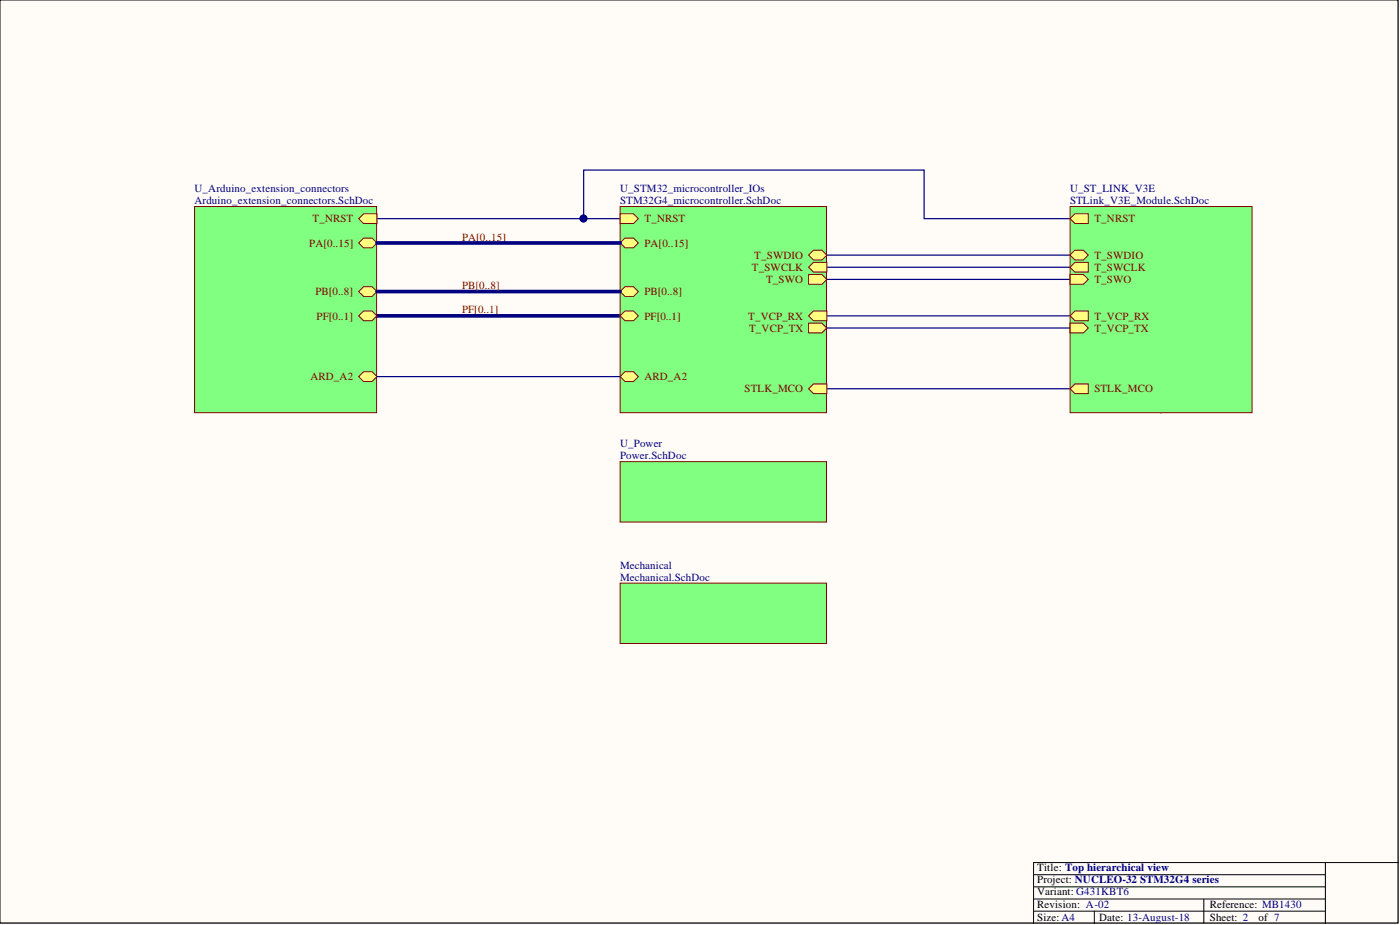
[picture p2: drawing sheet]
<svg xmlns="http://www.w3.org/2000/svg" width="292mm" height="193mm" viewBox="0 0 292 193" stroke-linecap="round" stroke-linejoin="round" font-family="sans-serif">
<path d="M0 0h291.7v192.5h-291.7z" fill="#fffcf8" stroke="#000" stroke-width=".21"/>
<path d="M276.5 179.9v12.7M291.8 179.9h-76.2v12.7M215.6 182.5h60.9M215.6 185h60.9M215.6 190.1h60.9M215.6 187.5h60.9M228.3 190.1v2.5M251.2 187.5v5.1" fill="none" stroke="#000" stroke-width=".21"/>
<path d="M78.6 45.6h50.8M121.8 45.6v-10.1h71v10.1h30.5M172.5 53.2h50.8M172.5 55.8h50.8M172.5 58.3h50.8M172.5 65.9h50.8M172.5 68.4h50.8M172.5 81.1h50.8" fill="none" stroke="#000080" stroke-width=".25"/>
<path d="M78.6 65.9h50.8" fill="none" stroke="#000080" stroke-width=".76"/>
<circle cx="121.7" cy="45.6" r=".72" fill="#000080" stroke="#000080" stroke-width=".21"/>
<path d="M40.6 43.1h38v43h-38z" fill="#80ff80" stroke="#800000" stroke-width=".21"/>
<path d="M74.8 50.7l1.1-1h1.7l1 1-1 1h-1.7z" fill-rule="evenodd" fill="#ffff80"/>
<path d="M74.8 50.7l1.1-1h1.7l1 1-1 1h-1.7z" fill="none" stroke="#800000" stroke-width=".21"/>
<path d="M74.8 65.9l1.1-1h1.7l1 1-1 1h-1.7z" fill-rule="evenodd" fill="#ffff80"/>
<path d="M74.8 65.9l1.1-1h1.7l1 1-1 1h-1.7z" fill="none" stroke="#800000" stroke-width=".21"/>
<path d="M74.8 45.6l1.1-1h2.7v2h-2.7z" fill-rule="evenodd" fill="#ffff80"/>
<path d="M74.8 45.6l1.1-1h2.7v2h-2.7z" fill="none" stroke="#800000" stroke-width=".21"/>
<path d="M74.8 60.8l1.1-1h1.7l1 1-1 1h-1.7z" fill-rule="evenodd" fill="#ffff80"/>
<path d="M74.8 60.8l1.1-1h1.7l1 1-1 1h-1.7z" fill="none" stroke="#800000" stroke-width=".21"/>
<path d="M74.8 78.6l1.1-1h1.7l1 1-1 1h-1.7z" fill-rule="evenodd" fill="#ffff80"/>
<path d="M74.8 78.6l1.1-1h1.7l1 1-1 1h-1.7z" fill="none" stroke="#800000" stroke-width=".21"/>
<g fill="#80ff80" stroke="#800000" stroke-width=".21">
<path d="M129.4 96.3h43v12.6h-43z"/>
<path d="M129.4 43.1h43v43h-43z"/>
</g>
<path d="M129.4 50.7l1-1h1.8l1 1-1 1h-1.8z" fill-rule="evenodd" fill="#ffff80"/>
<path d="M129.4 50.7l1-1h1.8l1 1-1 1h-1.8z" fill="none" stroke="#800000" stroke-width=".21"/>
<path d="M129.4 65.9l1-1h1.8l1 1-1 1h-1.8z" fill-rule="evenodd" fill="#ffff80"/>
<path d="M129.4 65.9l1-1h1.8l1 1-1 1h-1.8z" fill="none" stroke="#800000" stroke-width=".21"/>
<path d="M168.7 81.1l1-1h2.8v2h-2.8z" fill-rule="evenodd" fill="#ffff80"/>
<path d="M168.7 81.1l1-1h2.8v2h-2.8z" fill="none" stroke="#800000" stroke-width=".21"/>
<path d="M129.4 44.6h2.8l1 1-1 1h-2.8z" fill-rule="evenodd" fill="#ffff80"/>
<path d="M129.4 44.6h2.8l1 1-1 1h-2.8z" fill="none" stroke="#800000" stroke-width=".21"/>
<path d="M168.7 67.4h2.8l1 1-1 1h-2.8z" fill-rule="evenodd" fill="#ffff80"/>
<path d="M168.7 67.4h2.8l1 1-1 1h-2.8z" fill="none" stroke="#800000" stroke-width=".21"/>
<path d="M168.7 65.9l1-1h2.8v2h-2.8z" fill-rule="evenodd" fill="#ffff80"/>
<path d="M168.7 65.9l1-1h2.8v2h-2.8z" fill="none" stroke="#800000" stroke-width=".21"/>
<path d="M168.7 55.8l1-1.1h2.8v2.1h-2.8z" fill-rule="evenodd" fill="#ffff80"/>
<path d="M168.7 55.8l1-1.1h2.8v2.1h-2.8z" fill="none" stroke="#800000" stroke-width=".21"/>
<path d="M168.7 57.3h2.8l1 1-1 1h-2.8z" fill-rule="evenodd" fill="#ffff80"/>
<path d="M168.7 57.3h2.8l1 1-1 1h-2.8z" fill="none" stroke="#800000" stroke-width=".21"/>
<path d="M168.7 53.2l1-1h1.8l1 1-1 1h-1.8z" fill-rule="evenodd" fill="#ffff80"/>
<path d="M168.7 53.2l1-1h1.8l1 1-1 1h-1.8z" fill="none" stroke="#800000" stroke-width=".21"/>
<path d="M129.4 60.8l1-1h1.8l1 1-1 1h-1.8z" fill-rule="evenodd" fill="#ffff80"/>
<path d="M129.4 60.8l1-1h1.8l1 1-1 1h-1.8z" fill="none" stroke="#800000" stroke-width=".21"/>
<path d="M129.4 78.6l1-1h1.8l1 1-1 1h-1.8z" fill-rule="evenodd" fill="#ffff80"/>
<path d="M129.4 78.6l1-1h1.8l1 1-1 1h-1.8z" fill="none" stroke="#800000" stroke-width=".21"/>
<path d="M78.6 50.7h50.8" fill="none" stroke="#000080" stroke-width=".76"/>
<path d="M223.3 43.1h37.9v43h-37.9z" fill="#80ff80" stroke="#800000" stroke-width=".21"/>
<path d="M223.3 55.8l1-1.1h2.8v2.1h-2.8z" fill-rule="evenodd" fill="#ffff80"/>
<path d="M223.3 55.8l1-1.1h2.8v2.1h-2.8z" fill="none" stroke="#800000" stroke-width=".21"/>
<path d="M223.3 57.3h2.7l1.1 1-1.1 1h-2.7z" fill-rule="evenodd" fill="#ffff80"/>
<path d="M223.3 57.3h2.7l1.1 1-1.1 1h-2.7z" fill="none" stroke="#800000" stroke-width=".21"/>
<path d="M223.3 45.6l1-1h2.8v2h-2.8z" fill-rule="evenodd" fill="#ffff80"/>
<path d="M223.3 45.6l1-1h2.8v2h-2.8z" fill="none" stroke="#800000" stroke-width=".21"/>
<path d="M223.3 81.1l1-1h2.8v2h-2.8z" fill-rule="evenodd" fill="#ffff80"/>
<path d="M223.3 81.1l1-1h2.8v2h-2.8z" fill="none" stroke="#800000" stroke-width=".21"/>
<path d="M223.3 53.2l1-1h1.7l1.1 1-1.1 1h-1.7z" fill-rule="evenodd" fill="#ffff80"/>
<path d="M223.3 53.2l1-1h1.7l1.1 1-1.1 1h-1.7z" fill="none" stroke="#800000" stroke-width=".21"/>
<path d="M223.3 67.4h2.7l1.1 1-1.1 1h-2.7z" fill-rule="evenodd" fill="#ffff80"/>
<path d="M223.3 67.4h2.7l1.1 1-1.1 1h-2.7z" fill="none" stroke="#800000" stroke-width=".21"/>
<path d="M223.3 65.9l1-1h2.8v2h-2.8z" fill-rule="evenodd" fill="#ffff80"/>
<path d="M223.3 65.9l1-1h2.8v2h-2.8z" fill="none" stroke="#800000" stroke-width=".21"/>
<path d="M129.4 121.7h43v12.5h-43z" fill="#80ff80" stroke="#800000" stroke-width=".21"/>
<path d="M78.6 60.8h50.8" fill="none" stroke="#000080" stroke-width=".76"/>
<path d="M78.6 78.6h50.8" fill="none" stroke="#000080" stroke-width=".25"/>
<g font-size="2.3" fill="#000080">
<text x="40.6" y="40">U_Arduino_extension_connectors</text>
<text x="129.4" y="40">U_STM32_microcontroller_IOs</text>
<text x="223.3" y="40">U_ST_LINK_V3E</text>
<text x="40.6" y="42.6">Arduino_extension_connectors.SchDoc</text>
<text x="129.4" y="42.6">STM32G4_microcontroller.SchDoc</text>
<text x="223.3" y="42.6">STLink_V3E_Module.SchDoc</text>
<text x="129.4" y="93.3">U_Power</text>
<text x="129.4" y="95.8">Power.SchDoc</text>
<text x="129.4" y="118.6">Mechanical</text>
<text x="129.4" y="121.1">Mechanical.SchDoc</text>
</g>
<g font-size="2.3" fill="#800000">
<text x="65.2" y="46.4">T_NRST</text>
<text x="134.5" y="46.4">T_NRST</text>
<text x="228.3" y="46.4">T_NRST</text>
<text x="64.5" y="51.4">PA[0..15]</text>
<text x="96.4" y="50.2">PA[0..15]</text>
<text x="134.5" y="51.4">PA[0..15]</text>
<text x="157.4" y="54">T_SWDIO</text>
<text x="228.3" y="54">T_SWDIO</text>
<text x="156.9" y="56.5">T_SWCLK</text>
<text x="159.8" y="59">T_SWO</text>
<text x="228.3" y="56.5">T_SWCLK</text>
<text x="228.3" y="59">T_SWO</text>
<text x="65.8" y="61.6">PB[0..8]</text>
<text x="96.4" y="65.4">PF[0..1]</text>
<text x="96.4" y="60.3">PB[0..8]</text>
<text x="134.5" y="61.6">PB[0..8]</text>
<text x="66" y="66.7">PF[0..1]</text>
<text x="134.5" y="66.7">PF[0..1]</text>
<text x="156.1" y="66.7">T_VCP_RX</text>
<text x="156.3" y="69.2">T_VCP_TX</text>
<text x="228.3" y="69.2">T_VCP_TX</text>
<text x="228.3" y="66.7">T_VCP_RX</text>
<text x="64.8" y="79.3">ARD_A2</text>
<text x="134.5" y="79.3">ARD_A2</text>
<text x="155.3" y="81.9">STLK_MCO</text>
<text x="228.3" y="81.9">STLK_MCO</text>
</g>
<text font-size="2.3" fill="#ee0e22" x="233.4" y="85.7">Cuttable part on PCB</text>
<g font-size="2.3">
<text x="216.4" y="181.7">Title: Top hierarchical view</text>
<text x="216.4" y="184.3">Project: NUCLEO-32 STM32G4 series</text>
<text x="216.4" y="189.3">Revision: A-02</text>
<text x="216.4" y="186.8">Variant: G431KBT6</text>
<text x="252.4" y="189.3">Reference: MB1430</text>
<text x="216.4" y="192.1">Size: A4</text>
<text x="229.3" y="192.1">Date: 13-August-18</text>
<text x="252.4" y="192.1">Sheet: 2</text>
<text x="262.6" y="192.1">of 7</text>
</g>
</svg>
